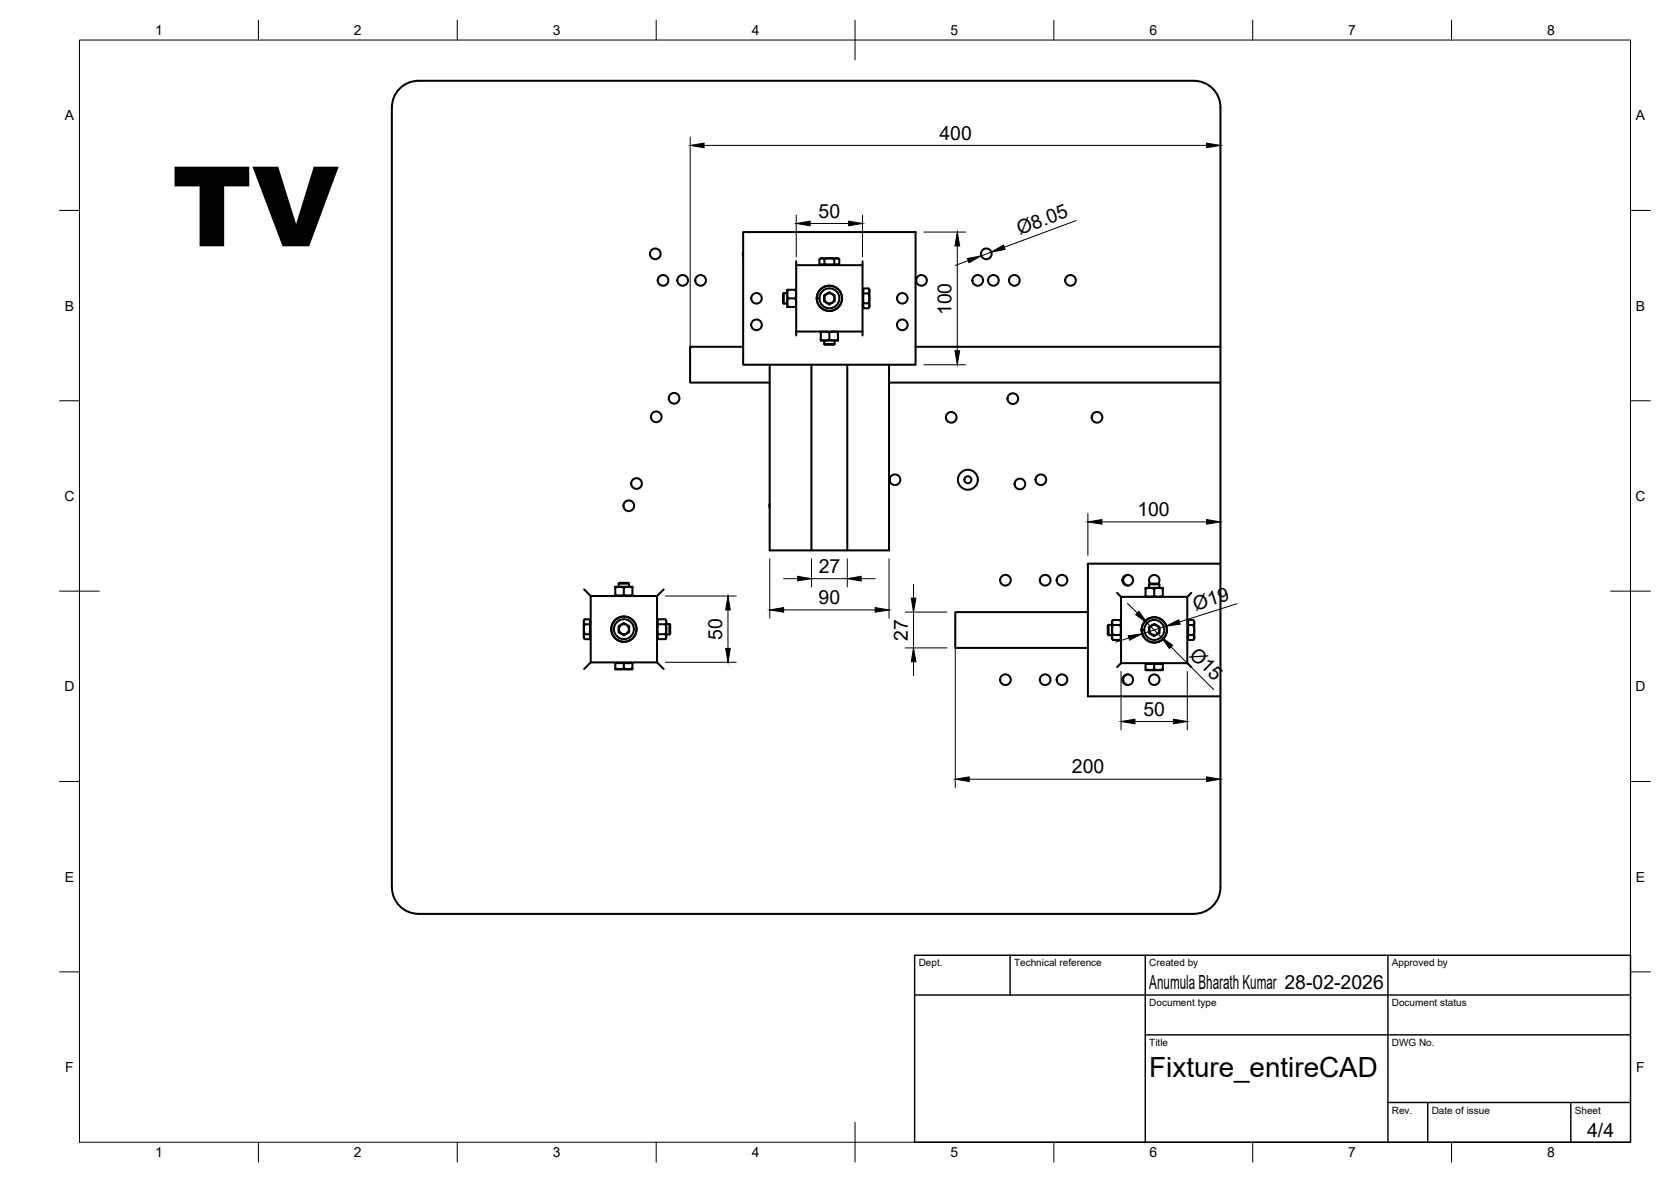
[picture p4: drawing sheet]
<svg xmlns="http://www.w3.org/2000/svg" width="420mm" height="297mm" viewBox="0 0 420 297" stroke-linecap="round" stroke-linejoin="round" font-family="sans-serif">
<!-- layer: Visible -->
<g fill="none" stroke="#000" stroke-width=".51">
<path d="M98.5 27v196M98.6 27a6.7 6.7 0 0 1 6.6-6.7h195a6.7 6.7 0 0 1 6.7 6.7v60.2h-76.7M186.9 58.3h43.3v33.4h-43.3zM186.9 63.3v1M197.1 73.7v2.6M197.1 73.7l-.2 .2v2.2l.2 .2M197.1 76.3h.8M197.1 73.7h.8M198.2 72.8l-.2 1.1 .2 1.1-.2 1.1 .2 1h-.2v-4.3l2.2 .1M198.2 75h1.8l.2 .8-.2 1.3M200 72.8l.2 .8-.2 1.4M200.2 77.1h-2"/>
<path d="M200.2 65.6v17.7h16.7M200.2 66.6h16.7M205.6 76.3h.1M205.6 73.7h.1M206 65.1l.5-.2h4.1l.4 .2M206.6 66.4l.1 .2M207.2 74.2l.5-.3a.96 .96 0 0 1 1.6 0 1.08 1.08 0 0 1 .6 1.4 .61 .61 0 0 1-.6 .8 1.17 1.17 0 0 1-1.8-.2l-.3-.2zM207.2 72.1h.1M207.2 77.9h.1M207.3 65.1l.9-.2 1.6 .2v1.3h-2.5zM207.3 65.1l-.5-.2-.8 .2v1.3h1.3M209.8 65.1l.5-.2 .7 .2v1.3h-1.2"/>
<path d="M209.8 72.1h.1M209.8 77.9h.1M210.5 66.4l-.1 .2M211.4 76.3h.1M211.4 73.7h.1M216.9 65.6v17.7M216.9 76.8l.2 .1M217.1 73.7h1.3l.2 1-.2 1.5h-1.3zM217.1 73.7v-1.2h1.3l.2 .4-.2 .8M217.1 76.2v1.3h1.3l.2-.5-.2-.8M217.1 73l-.2 .2M218.4 72.5l.2 .4v4.1l-.2 .5"/>
<path d="M186.9 87.2h-13.4v8.9h20M193.5 91.7v46.6h30v-46.6M200.2 83.3v1M204 91.7v46.6M206.4 83.5l.8-.2 1.3 .2v1.9l-.9 .2-1.2-.2zM206.4 85.4v.2h4.3v-.2M206.4 83.3v.2M207.2 86.4h2.6M207.2 86.4l.3 .2h2.1l.2-.2M207.2 85.6v.8M209.8 85.6v.8M210.7 83.3v.2l-.8-.2-1.4 .2"/>
<path d="M210.7 83.5v1.9l-1 .2-1.2-.2M213 91.7v46.6M216.9 83.3v1M223.5 96.1h83.4v45.6M306.9 87.2v8.9M193.5 126.6v1M146.9 148.1l1.6 1.7M147 156.9h1.3v2.5h-1.3l-.2-1zM147 159.4l-.2 .5 .2 .7h1.3v-1.2M147 156.9l-.2-.5 .2-.8h1.3v1.3M147 155.6l-.2 .5v4.1l.2 .4M148.3 156.2l.2 .1"/>
<path d="M148.5 159.9l-.2 .2M154 156.8h.1M154 159.4h.1M154.7 149.5l1 .2 1.2-.2 1.2 .2 .9-.2v.2h-4.3v-2.2h4.3v2M154.7 147.7l1-.2 1.2 .2M155.5 157.4l.5-.3a.96 .96 0 0 1 1.6-.1 1.08 1.08 0 0 1 .6 1.5 .61 .61 0 0 1-.6 .7 1.17 1.17 0 0 1-1.8-.1l-.3-.2zM155.6 146.7h2.6M155.6 146.7l.2-.2h2.1l.3 .2M155.6 146.7v.8M155.6 149.7v.1M155.6 155.2h.1M158.2 146.7v.8"/>
<path d="M158.2 149.7v.1M158.2 155.2h.1M159 147.7l-.9-.2-1.2 .2v1.8M159.7 156.8h.1M159.7 159.4h.1M165.2 149.8h-16.7v16.7M165.2 149.8v16.7h-16.7M165.2 156.8h.1M165.2 159.4h.1M165.5 155.6h1.8l.2 .9a1.06 1.06 0 0 0 0 1.2v.9a1.06 1.06 0 0 0 0 1.2l-.2 .8M165.5 155.6l-.2 .6 .2 .7h1.8M165.5 156.9l-.2 1.1 .2 1.4h1.8"/>
<path d="M165.5 159.4l-.2 .5 .2 .7h1.8M165.5 155.6l-.2 .4v4.2l.2 .4M166.9 148.1l-1.7 1.7M167.3 155.6l.2 .4v4.2l-.2 .4M167.5 156.8h.8M167.5 159.4h.8M168.3 156.8v2.6M168.3 156.8l.2 .2v2.2l-.2 .2M273.5 153.8h-33.3v9h33.3M273.5 141.7h33.4v33.3h-33.4zM278.7 157v2.6M278.7 157l-.2 .3v2.1l.2 .2"/>
<path d="M278.7 159.6h.9M278.7 157h.9M279.8 155.8l-.1 .9a1.09 1.09 0 0 1 0 1.2v.9a1.16 1.16 0 0 1-.1 1.2l.2 .8h1.8M279.8 159.6h1.8l.3 .6-.3 .6M279.8 157.1h1.8l.3 1.2-.3 1.3M280.9 149l1 1M281.6 157.1l.3-.7-.3-.6h-1.8l-.2 .4v4.3l.2 .3M281.6 155.8l.3 .4M281.9 150h16.6v16.7l1 .9M281.9 150v16.7h16.6M283.7 144.5a1.34 1.34 0 0 0-1.3 1.3 1.34 1.34 0 0 0 1.3 1.4M287.3 159.6h.1"/>
<path d="M287.3 157h.1M288 147.9l.9-.1 1.3 .1v1.9l-1.1 .2-1.1-.2zM288 149.8l.1 .2M288.9 157.6l.5-.3a.96 .96 0 0 1 1.6-.1 1.09 1.09 0 0 1 .5 1.5 .46 .46 0 0 1-.4 .6l-.1 .1a.96 .96 0 0 1-1.5 0 1.1 1.1 0 0 1-.6-1.4zM288.9 146.9h2.6M288.9 146.9l.2-.3h2.2l.2 .3M288.9 146.9v.8M288.9 155.4h.1M289.2 146.6a1.32 1.32 0 0 1 .1-1.8 1.32 1.32 0 0 1 1.8 0 1.32 1.32 0 0 1 .2 1.8M291.5 146.9v.8M291.5 155.4h.1M292.3 147.7h-4.2l-.1 .2"/>
<path d="M292.3 147.7l.1 .1M292.4 147.8v.1l-.9-.1-1.3 .1M292.4 147.9v1.9l-1.1 .2-1.1-.2M292.4 149.8v.2M292.4 150h-.1M293.1 159.6h.1M293.1 157h.1M298.7 157.1h1.4l.1 1.1-.1 1.4h-1.4zM298.7 157.1v-1.3h1.4l.1 .6-.1 .7M298.7 159.6v1.2h1.4l.1-.5-.1-.7M298.7 156.4l-.2 .1M299.5 149l-1 1"/>
<path d="M300.1 155.8l.2 .5v4.1l-.2 .4M148.5 166.5l-1.6 1.6M154.7 168l.8 .2 1.4-.2v-1.3h2.1v1.3l-.8 .2-1.3-.2M155 166.5l-.1 .2M155.6 161h.1M156.9 166.7h-2.2v1.5h4.2l.1-.2M158.2 161h.1M158.7 166.5l.1 .2M165.2 166.5l1.7 1.6M281.9 166.7l-1 .9M281.9 160.5l-.3 .3M283.7 169.5a1.34 1.34 0 0 0-1.3 1.3 1.34 1.34 0 0 0 1.3 1.4"/>
<path d="M288 168.2l1 .2 1.2-.2v-1.3h2.2v1.3l-1 .2-1.2-.2M288.4 166.7l-.1 .2M288.9 161.2h.1M290.2 166.9h-2.2v1.4a.45 .45 0 0 0 .8 .1h2.9a.45 .45 0 0 0 .7-.1v-.1M291.5 161.2h.1M292 166.7l.1 .2M298.5 160.2l.2 .1M306.9 175v48M98.6 223a6.7 6.7 0 0 0 6.6 6.6M105.2 229.7h195M306.9 223a6.7 6.7 0 0 1-6.7 6.6"/>
<circle cx="164.8" cy="63.8" r="1.34"/>
<circle cx="166.7" cy="70.5" r="1.34"/>
<circle cx="171.7" cy="70.5" r="1.34"/>
<circle cx="176.2" cy="70.5" r="1.34"/>
<circle cx="190.2" cy="75" r="1.32"/>
<circle cx="208.5" cy="75" r="2.51"/>
<circle cx="208.5" cy="75" r="1.26"/>
<circle cx="208.5" cy="75" r="3.2"/>
<circle cx="226.9" cy="75" r="1.32"/>
<circle cx="231.7" cy="70.5" r="1.34"/>
<circle cx="245.8" cy="70.5" r="1.34"/>
<circle cx="248" cy="63.8" r="1.34"/>
<circle cx="249.8" cy="70.5" r="1.34"/>
<circle cx="255" cy="70.5" r="1.34"/>
<circle cx="269.2" cy="70.5" r="1.34"/>
<circle cx="190.2" cy="81.6" r="1.34"/>
<circle cx="226.9" cy="81.6" r="1.34"/>
<circle cx="165" cy="104.8" r="1.34"/>
<circle cx="169.5" cy="100.1" r="1.34"/>
<circle cx="239.2" cy="104.9" r="1.34"/>
<circle cx="254.7" cy="100.2" r="1.34"/>
<circle cx="275.8" cy="104.9" r="1.34"/>
<circle cx="158.1" cy="127.1" r="1.34"/>
<circle cx="160.1" cy="121.5" r="1.34"/>
<circle cx="225" cy="120.6" r="1.34"/>
<circle cx="243.4" cy="120.6" r="2.51"/>
<circle cx="243.4" cy="120.6" r=".88"/>
<circle cx="256.4" cy="121.6" r="1.34"/>
<circle cx="261.7" cy="120.6" r="1.34"/>
<circle cx="156.9" cy="158.1" r="2.51"/>
<circle cx="156.9" cy="158.1" r="1.26"/>
<circle cx="156.9" cy="158.1" r="3.2"/>
<circle cx="252.8" cy="145.8" r="1.34"/>
<circle cx="262.8" cy="145.8" r="1.34"/>
<circle cx="267" cy="145.8" r="1.34"/>
<circle cx="283.6" cy="145.8" r="1.34"/>
<circle cx="290.2" cy="158.3" r="2.51"/>
<circle cx="290.2" cy="158.3" r="1.26"/>
<circle cx="290.2" cy="158.3" r="3.2"/>
<circle cx="252.8" cy="170.8" r="1.34"/>
<circle cx="262.8" cy="170.8" r="1.34"/>
<circle cx="267" cy="170.8" r="1.34"/>
<circle cx="283.6" cy="170.8" r="1.34"/>
<circle cx="290.2" cy="170.8" r="1.32"/>
</g>
<!-- layer: BORDER -->
<g fill="none" stroke="#000" stroke-width=".25">
<path d="M20 10.1h390v276.9h-390zM65 5.1v5M115 5.1v5M165 5.1v5M215 5.1v10M265 5.1v5M315 5.1v5M365 5.1v5M15 52.9h5M410 52.9h5M15 100.7h5M410 100.7h5"/>
<path d="M15 148.6h10M405 148.6h10M15 196.4h5M410 196.4h5M15 244.2h5M410 244.2h5M65 287v5M115 287v5M165 287v5M215 282.1v9.9M265 287v5M315 287v5"/>
<path d="M365 287v5"/>
</g>
<!-- layer: TITLEBLOCK -->
<path d="M230 240.1h180v46.9h-180zM230 250h180M254 240.1v9.9M288 240.1v46.9M349 240.1v46.9M288 260.1h122M349 277.1h61M359 277.1v9.9M395 277.1v9.9" fill="none" stroke="#000" stroke-width=".36"/>
<!-- layer: FD_Dimensions -->
<g fill="none" stroke="#000" stroke-width=".25">
<path d="M173.5 34.4v59.7M177 36.5h126.4M306.9 34.4v59.7M200.2 54v10.5M203.7 56.2h9.7M216.9 54v10.5M232.3 58.3h10.5M270.6 55.4l-18.1 6.7M240.7 61.8v26.3M243.4 65.5l-3.2 1.2M249.2 63.4l-2.5 .9M232.3 91.7h10.5"/>
<path d="M273.5 129.1v10.5M277.1 131.2h26.3M306.9 129.1v10.5M167.3 149.8h17.8M183 153.3v9.6M193.5 140.4v15M197 145.4h3.5M197 153.3h23M204 140.4v7.1M204 145.4h9M213 140.4v7.1M216.5 145.4h3.5"/>
<path d="M223.5 140.4v15M227.6 153.8h10.5M229.7 146.8v3.5M229.7 153.8v9M240.2 155.9v42M283.5 151.6l2.5 2.5M288.4 156.6l3.6 3.5M293.2 157.4l-6 1.9M306.9 155.9v42M311 151.7l-14.4 4.6M167.3 166.4h17.8M227.6 162.8h10.5"/>
<path d="M229.7 166.3v3.5M281.9 168.7v14.7M283.8 160.3l-3.3 1.1M294.4 162.6l10.8 10.7M298.5 168.7v14.7M243.7 195.8h59.7M285.4 181.3h9.6"/>
</g>
<g fill="#000" stroke="#000" stroke-width=".25">
<path d="M173.5 36.5l3.5-.5v1.1zM303.4 36l3.5 .5-3.5 .6zM200.2 56.2l3.5-.6v1.1zM213.4 55.6l3.5 .6-3.5 .5zM240.7 58.3l.6 3.5h-1.2zM243.2 65l3.5-.7-3.1 1.7zM249.2 63.4l3.1-1.8 .4 1.1zM240.1 88.1h1.2l-.6 3.6zM273.5 131.2l3.6-.6v1.1zM303.4 130.6l3.5 .6-3.5 .5zM183 149.8l.6 3.5h-1.1zM193.5 153.3l3.5-.6v1.1z"/>
<path d="M200.5 144.8l3.5 .6-3.5 .6zM213 145.4l3.5-.6v1.2zM220 152.7l3.5 .6-3.5 .5zM229.1 150.3h1.2l-.6 3.5zM283.7 159.8l3.5-.5-3.2 1.6zM285.6 154.5l.8-.8 2 2.9zM293.2 157.4l3.2-1.6 .3 1.1zM182.5 162.9h1.1l-.6 3.5zM229.7 162.8l.6 3.5h-1.2zM292 160.1l2.9 2-.9 .9zM240.2 195.8l3.5-.6v1.2zM281.9 181.3l3.5-.6v1.2z"/>
<path d="M295 180.7l3.5 .6-3.5 .6zM303.4 195.2l3.5 .6-3.5 .6z"/>
</g>
<text font-size="27.9" x="43.2" y="61.9">TV</text>
<text font-size="7" x="289" y="270.6">Fixture_entireCAD</text>
<g font-size="4.9">
<text x="236.2" y="35.1">400</text>
<text x="205.8" y="54.7">50</text>
<text x="256.4" y="59" transform="rotate(-20 256.4 59)">Ø8.05</text>
<text x="239.2" y="79.2" transform="rotate(-90 239.2 79.2)">100</text>
<text x="286" y="129.7">100</text>
<text x="205.9" y="144">27</text>
<text x="205.8" y="151.8">90</text>
<text x="300.6" y="153.4" transform="rotate(-18 300.6 153.4)">Ø19</text>
<text x="181.6" y="160.8" transform="rotate(-90 181.6 160.8)">50</text>
<text x="228.3" y="161" transform="rotate(-90 228.3 161)">27</text>
<text x="298.9" y="164.8" transform="rotate(45 298.9 164.8)">Ø15</text>
<text x="287.5" y="179.9">50</text>
<text x="269.5" y="194.4">200</text>
<text x="289" y="248.5">Anumula Bharath Kumar 28-02-2026</text>
<text x="399.1" y="285.7">4/4</text>
</g>
<g font-size="3.5">
<text x="39" y="8.8">1</text>
<text x="89" y="8.8">2</text>
<text x="139" y="8.8">3</text>
<text x="189" y="8.8">4</text>
<text x="239" y="8.8">5</text>
<text x="289" y="8.8">6</text>
<text x="339" y="8.8">7</text>
<text x="389" y="8.8">8</text>
<text x="16.3" y="30.2">A</text>
<text x="411.3" y="30.2">A</text>
<text x="16.3" y="78">B</text>
<text x="411.3" y="78">B</text>
<text x="16.2" y="125.9">C</text>
<text x="411.2" y="125.9">C</text>
<text x="16.2" y="173.7">D</text>
<text x="411.2" y="173.7">D</text>
<text x="16.3" y="221.6">E</text>
<text x="411.3" y="221.6">E</text>
<text x="16.4" y="269.4">F</text>
<text x="411.4" y="269.4">F</text>
<text x="39" y="290.8">1</text>
<text x="89" y="290.8">2</text>
<text x="139" y="290.8">3</text>
<text x="189" y="290.8">4</text>
<text x="239" y="290.8">5</text>
<text x="289" y="290.8">6</text>
<text x="339" y="290.8">7</text>
<text x="389" y="290.8">8</text>
</g>
<g font-size="2.5">
<text x="231" y="242.9">Dept.</text>
<text x="255" y="242.9">Technical reference</text>
<text x="289" y="242.9">Created by</text>
<text x="350" y="242.9">Approved by</text>
<text x="289" y="252.8">Document type</text>
<text x="350" y="252.8">Document status</text>
<text x="289" y="262.9">Title</text>
<text x="350" y="262.9">DWG No.</text>
<text x="350" y="279.9">Rev.</text>
<text x="360" y="279.9">Date of issue</text>
<text x="396" y="279.9">Sheet</text>
</g>
</svg>
